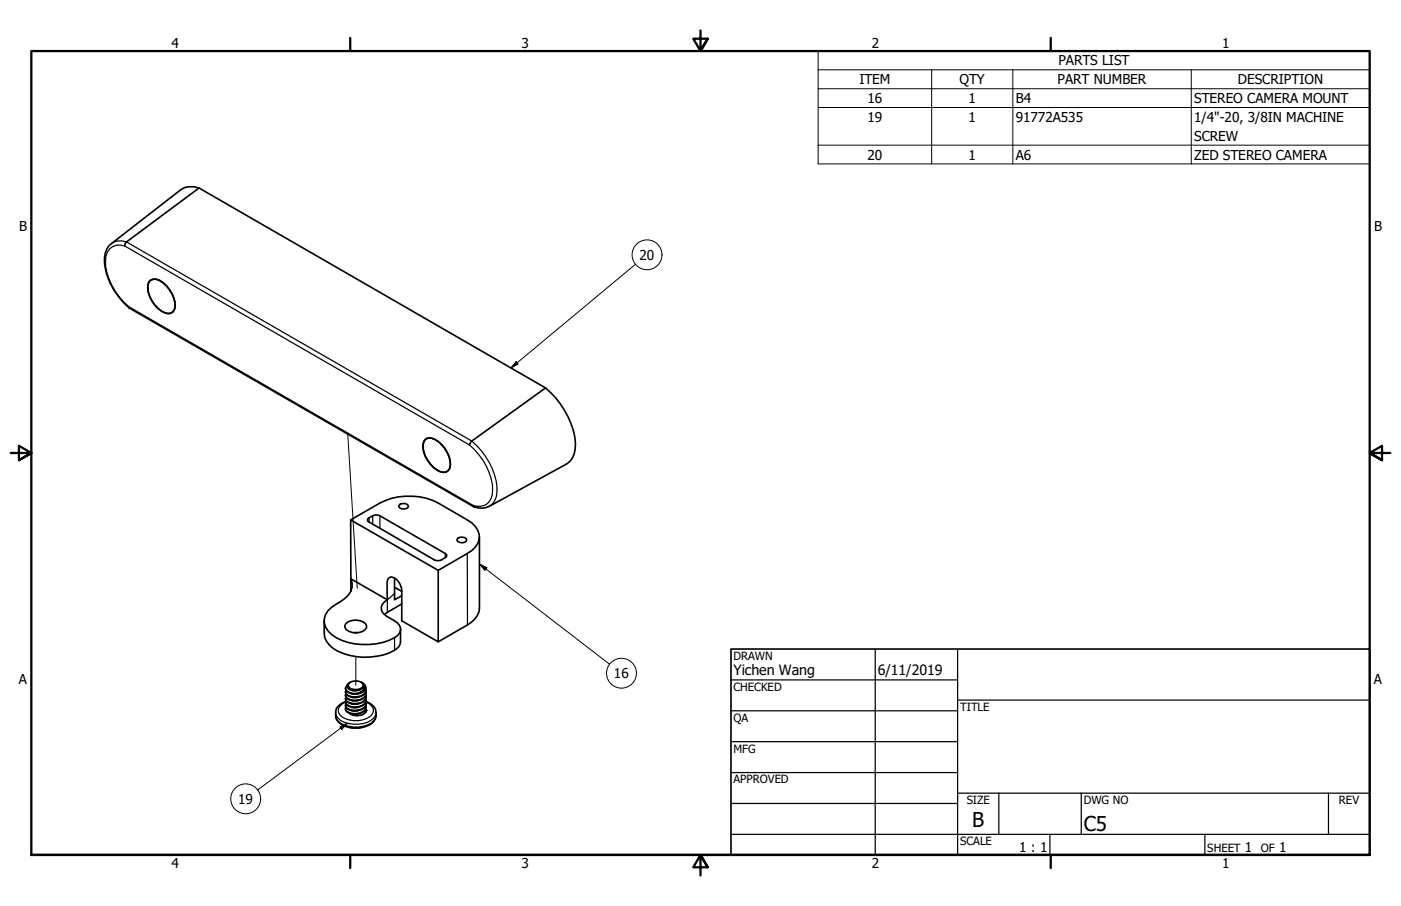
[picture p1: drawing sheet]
<svg xmlns="http://www.w3.org/2000/svg" width="432mm" height="279mm" viewBox="0 0 432 279" stroke-linecap="round" stroke-linejoin="round" font-family="sans-serif">
<!-- layer: Tweak Trail (ANSI) -->
<path d="M107.2 133.9l2.9 47.6M109.7 194.9v.2M109.7 202.5v8.8" fill="none" stroke="#000" stroke-width=".31"/>
<!-- layer: Visible (ANSI) -->
<g fill="none" stroke="#000" stroke-width=".51">
<path d="M61.3 58l106.8 61.6M38.5 75.9v-.7l.5-.6 22.3-16.6a6.2 6.2 0 0 0-5.5 .5l-21.4 16.6a7.2 7.2 0 0 0-1.9 7.9 22 22 0 0 0 7.3 11.9M39.6 94.6l.2 .3 106.3 61.4M45.9 86.9a2.46 2.46 0 0 1 3.3-.4 9 9 0 0 1 4.6 8.9 2.06 2.06 0 0 1-3 1.1 9.2 9.2 0 0 1-5.2-8.7zM168.1 119.6a26.1 26.1 0 0 1 9.3 17.1 6.9 6.9 0 0 1-2.8 6.4l-23.8 13a5.6 5.6 0 0 1-4.8 .1l-.1-.3M168.1 119.6l-22.7 16.4-.7 1.2M131.3 135.3a3.5 3.5 0 0 1 3.8 .9 8.9 8.9 0 0 1 3.5 8.2 2.08 2.08 0 0 1-2.9 1.1 9.3 9.3 0 0 1-5.3-8.7l.3-.8zM123.3 155.5a1.74 1.74 0 0 1 2.6 .7 1.82 1.82 0 0 1-3 .1v-.4zM108.1 160.3l27 15.6v22l-11.3-6.4v-5.4a12.9 12.9 0 0 0-.3-5.4 3.2 3.2 0 0 0-3.4-2.6 2.1 2.1 0 0 0-.8 2.2l.1 4.7-11.3-6.5zM108.1 160.3l9-5.2a20 20 0 0 1 18 0l8.9 5.2a5.4 5.4 0 0 1 2.6 8.4l-1.1 1-1.5 1-8.9 5.2M113.3 160a3.3 3.3 0 0 1 3.8-.9l20.1 11.6 .5 .6a2.94 2.94 0 0 1-2.7 1.6l-1.1-.2-20.2-11.7-.4-.3zM121.6 178.2v6.8l2.2-1.3"/>
<path d="M140.9 166.2a2.04 2.04 0 0 1 2.8-.1l.1 .5a1.84 1.84 0 0 1-3 .1zM147.8 165.5v22a6.2 6.2 0 0 1-3.7 5.2l-9 5.2M99.9 191.5v3.9a6.4 6.4 0 0 0 4.2 5.5 20 20 0 0 0 17.5-.4 3 3 0 0 0 1.8-2.6v-3.8M106.5 192.5a4.6 4.6 0 0 1 6.1-.2l.4 .7a2.13 2.13 0 0 1-2.1 2 4.3 4.3 0 0 1-4.5-1.3l-.2-.6zM108.1 182.3v-3.8a4.8 4.8 0 0 1-1.9 6.1l-1.4 1a8.5 8.5 0 0 0-4.9 5.2 5.8 5.8 0 0 0 3.7 5.9 19.4 19.4 0 0 0 18.9-.7 2.64 2.64 0 0 0-.9-4.5l-2.2-1.3a2.75 2.75 0 0 1-1.9-2.6 2.75 2.75 0 0 1 1.9-2.6M109.3 195.1h.7M121.6 181.1l2.2 1.3M123.8 186.2l-5.4 3.3M106.5 212.3a1.6 1.6 0 0 0 1.4 1.5 4.6 4.6 0 0 0 4.6-.9M106.5 216.3a4 4 0 0 0-3.1 4.1 4 4 0 0 0 3.5 3.8l.9 .1M106.9 211.5a1.06 1.06 0 0 0 .2 1.8 4.3 4.3 0 0 0 3.5 .4M108 210.4a1.22 1.22 0 0 0-1.1 1.4 1.22 1.22 0 0 0 1.5 1 3.2 3.2 0 0 0 3.5-1"/>
<path d="M108.3 213.9h2.2M108.3 214.9l1.1 .2 1.1-.2M108.3 217h2.2M108.3 218.1l1.1 .1 1.1-.1M110.5 216l-1.1 .2-1.1-.2M110.5 219.1l-1.1 .2-1.1-.2M111.3 210.4a1.6 1.6 0 0 1 1.4 1.6 1.6 1.6 0 0 1-1.4 1.6l-.7 .1a1.96 1.96 0 0 0 1.5-2.4 3.1 3.1 0 0 0-4.7-.4l-.1 .5a2.42 2.42 0 0 0 3.4 1.1l1.2-.7M111.8 210.8l.2 .5-.1 .5M112 211.4a2.74 2.74 0 0 1-3.9 1.4l-.5-.3M112 211.3v.1M112.6 219.7a3.8 3.8 0 0 1-4.8 .3M112.7 212.3a2.11 2.11 0 0 1-2.3 2.5 2.92 2.92 0 0 1-3.9-1.5l.1-.4"/>
<path d="M112.8 213.4a1.97 1.97 0 0 1-1.8 2.3 3.8 3.8 0 0 1-4.4-1v-.8M112.8 214.4a2.59 2.59 0 0 1-3.2 2.6l-1.4-.1a1.49 1.49 0 0 1-1.6-2M112.8 215.5a1.99 1.99 0 0 1-1.8 2.3 3.8 3.8 0 0 1-4.4-1v-.8M112.8 216.5a1.97 1.97 0 0 1-1.8 2.3 3.8 3.8 0 0 1-4.4-1v-.8M112.8 217.6a1.97 1.97 0 0 1-1.8 2.2 3.8 3.8 0 0 1-4.4-1v-.7M112.8 218.6l-.2 1.1 .2-.6M112.8 212.9a3.2 3.2 0 0 1-3.8 2.2 2.19 2.19 0 0 1-2.5-1.7M112.8 213.9a2.38 2.38 0 0 1-2.5 2.1 3.1 3.1 0 0 1-3.8-1.5v-.1M112.8 214.9a2.38 2.38 0 0 1-2.5 2.1 3.1 3.1 0 0 1-3.8-1.4v-.1M112.8 216a3.2 3.2 0 0 1-3.8 2.2 2.19 2.19 0 0 1-2.5-1.7M112.8 217a2.38 2.38 0 0 1-2.5 2.1 3.1 3.1 0 0 1-3.8-1.5v-.1M112.8 218a2.38 2.38 0 0 1-2.5 2.2 3.1 3.1 0 0 1-3.8-1.5v-.1"/>
<path d="M112.8 216.3a4 4 0 0 1 3.1 4.1 4 4 0 0 1-3.4 3.8l-2.2 .3-2.6-.1M108.3 220.2h2.2"/>
</g>
<!-- layer: Visible Narrow (ANSI) -->
<g fill="none" stroke="#000" stroke-width=".38">
<path d="M33.8 76.8a4.2 4.2 0 0 1 4.7-.9l106.2 61.3a19.5 19.5 0 0 1 7.1 13.9 4.4 4.4 0 0 1-5.9 4.8l-106.3-61.3a19.5 19.5 0 0 1-7.1-14l.1-1.5 .5-1.3zM34.4 75.1a4.8 4.8 0 0 1 4.6-.5l106.4 61.4a21.2 21.2 0 0 1 7.8 15.7 5.1 5.1 0 0 1-2.4 4.4M113.7 159.7v1.3M114.9 159.1v2.6M117.1 159.1v3.8M137.2 170.7v1.3M144 170.7l.1 22M121.6 183.1l-2.2 1.9v3.8M121.6 196.7v3.8M103.4 219.8a4.1 4.1 0 0 0 4 3.3 8.6 8.6 0 0 0 7.8-1.7l.6-.8 .1-.8M106.5 216.5a3 3 0 0 0-2.2 3 3.9 3.9 0 0 0 3.3 2.5 7.1 7.1 0 0 0 7.1-1.8 2.18 2.18 0 0 0-.8-3.2l-1.1-.5M103.4 220.6a3.5 3.5 0 0 0 2.7 3 9 9 0 0 0 9.1-1.4l.6-.7 .1-.9"/>
<path d="M107.8 224.3l1.2 .2 2.6-.2"/>
</g>
<!-- layer: Visible (ANSI) -->
<circle cx="112.8" cy="219.1" r=".25" fill="#000"/>
<!-- layer: Symbol (ANSI) -->
<g fill="none" stroke="#000" stroke-width=".31">
<path d="M252.2 21.5v-5.8h169.9v5.8M252.2 21.5h169.9v5.9M252.2 21.5v29h169.9v-23.1M252.2 27.4h169.9M252.2 33.1h169.9M287.1 21.5v29M312.2 21.5v29M367.2 21.5v29M252.2 44.8h169.9M195.9 81.5l-38.4 32M159.1 111.5l.6 .8-2.2 1.2zM147.8 173.9l2.3 1.2-.7 .8z"/>
<path d="M147.8 173.9l40.1 31M104.8 224.2l2.3-1.2-1.8 1.9zM107.1 223l-27.7 20.6"/>
<circle cx="199.4" cy="78.6" r="4.6"/>
<circle cx="191.5" cy="207.6" r="4.6"/>
<circle cx="75.7" cy="246.3" r="4.6"/>
</g>
<!-- layer: Border (ANSI) -->
<path d="M107.9 11.7v4M215.9 9.4v6.3l-2.2-3.8h4.4l-2.2 3.8 2.2-3.8M323.8 11.7v4M3.3 139.7h6.4l-3.9-2.2v4.4l3.9-2.2-3.9 2.2M428.5 139.7h-6.4l3.9-2.2v4.4l-3.9-2.2 3.9 2.2M9.7 263.7v-248h412.4v248h-412.4h412.4M107.9 263.7v4M218.1 267.5l-2.2-3.8 2.2 3.8h-4.4l2.2-3.8v6.3M323.8 263.7v4" fill="none" stroke="#000" stroke-width=".7"/>
<!-- layer: Title (ANSI) -->
<g fill="none" stroke="#000" stroke-width=".38">
<path d="M225.3 209.7h69.8M225.3 219.2h69.8M269.7 200.2v63.5M295.1 215.9h127M295.1 200.2v63.5M225.3 228.7h69.8M225.3 238.3h69.8M225.3 257.3h196.8M225.3 247.8h69.8M295.1 244.6h127M307.8 244.6v12.7M323.6 257.3v6.4"/>
<path d="M333.2 244.6v12.7M371.3 257.3v6.4M409.4 244.6v12.7"/>
</g>
<path d="M225.3 200.2h196.8v63.5h-196.8z" fill="none" stroke="#000" stroke-width=".51"/>
<!-- layer: Symbol (ANSI) -->
<g fill="#000">
<path d="M159.1 111.5l.6 .8-2.2 1.2z" fill-rule="evenodd"/>
<path d="M147.8 173.9l2.3 1.2-.7 .8z" fill-rule="evenodd"/>
<path d="M104.8 224.2l2.3-1.2-1.8 1.9z" fill-rule="evenodd"/>
</g>
<g font-size="6.3">
<text x="299.7" y="255.1">B</text>
<text x="334" y="256.4">C5</text>
</g>
<g font-size="4.4">
<text x="226.1" y="208">Yichen Wang</text>
<text x="270.5" y="208.2">6/11/2019</text>
</g>
<g font-size="4.2">
<text x="52.8" y="14.7">4</text>
<text x="160.8" y="14.7">3</text>
<text x="268.7" y="14.7">2</text>
<text x="376.7" y="14.7">1</text>
<text x="326.2" y="20.2">PARTS LIST</text>
<text x="264.9" y="26">ITEM</text>
<text x="295.7" y="26">QTY</text>
<text x="325.9" y="26">PART NUMBER</text>
<text x="381.5" y="26">DESCRIPTION</text>
<text x="267.3" y="31.8">16</text>
<text x="298.5" y="31.8">1</text>
<text x="313.1" y="31.8">B4</text>
<text x="368" y="31.8">STEREO CAMERA MOUNT</text>
<text x="267.3" y="37.6">19</text>
<text x="298.5" y="37.6">1</text>
<text x="313.1" y="37.6">91772A535</text>
<text x="368" y="37.7">1/4&quot;-20, 3/8IN MACHINE</text>
<text x="368" y="43.4">SCREW</text>
<text x="267.3" y="49.2">20</text>
<text x="298.5" y="49.2">1</text>
<text x="313.1" y="49.2">A6</text>
<text x="368" y="49.2">ZED STEREO CAMERA</text>
<text x="5.9" y="71.4">B</text>
<text x="423.5" y="71.4">B</text>
<text x="197.1" y="80.1">20</text>
<text x="189.2" y="209.2">16</text>
<text x="5.8" y="211.1">A</text>
<text x="423.4" y="211.1">A</text>
<text x="73.4" y="247.9">19</text>
<text x="314.1" y="262.9">1 : 1</text>
<text x="383.7" y="262.8">1</text>
<text x="394.2" y="262.8">1</text>
<text x="52.8" y="267.7">4</text>
<text x="160.8" y="267.7">3</text>
<text x="268.7" y="267.7">2</text>
<text x="376.7" y="267.7">1</text>
</g>
<g font-size="3.5">
<text x="226.1" y="203.5">DRAWN</text>
<text x="226.1" y="213">CHECKED</text>
<text x="295.9" y="219.2">TITLE</text>
<text x="226.1" y="222.6">QA</text>
<text x="226.1" y="232.1">MFG</text>
<text x="226.1" y="241.6">APPROVED</text>
<text x="297.9" y="248">SIZE</text>
<text x="334" y="248">DWG NO</text>
<text x="412.7" y="247.9">REV</text>
<text x="295.9" y="260.7">SCALE</text>
<text x="372.1" y="262.8">SHEET</text>
<text x="388.6" y="262.8">OF</text>
</g>
</svg>
